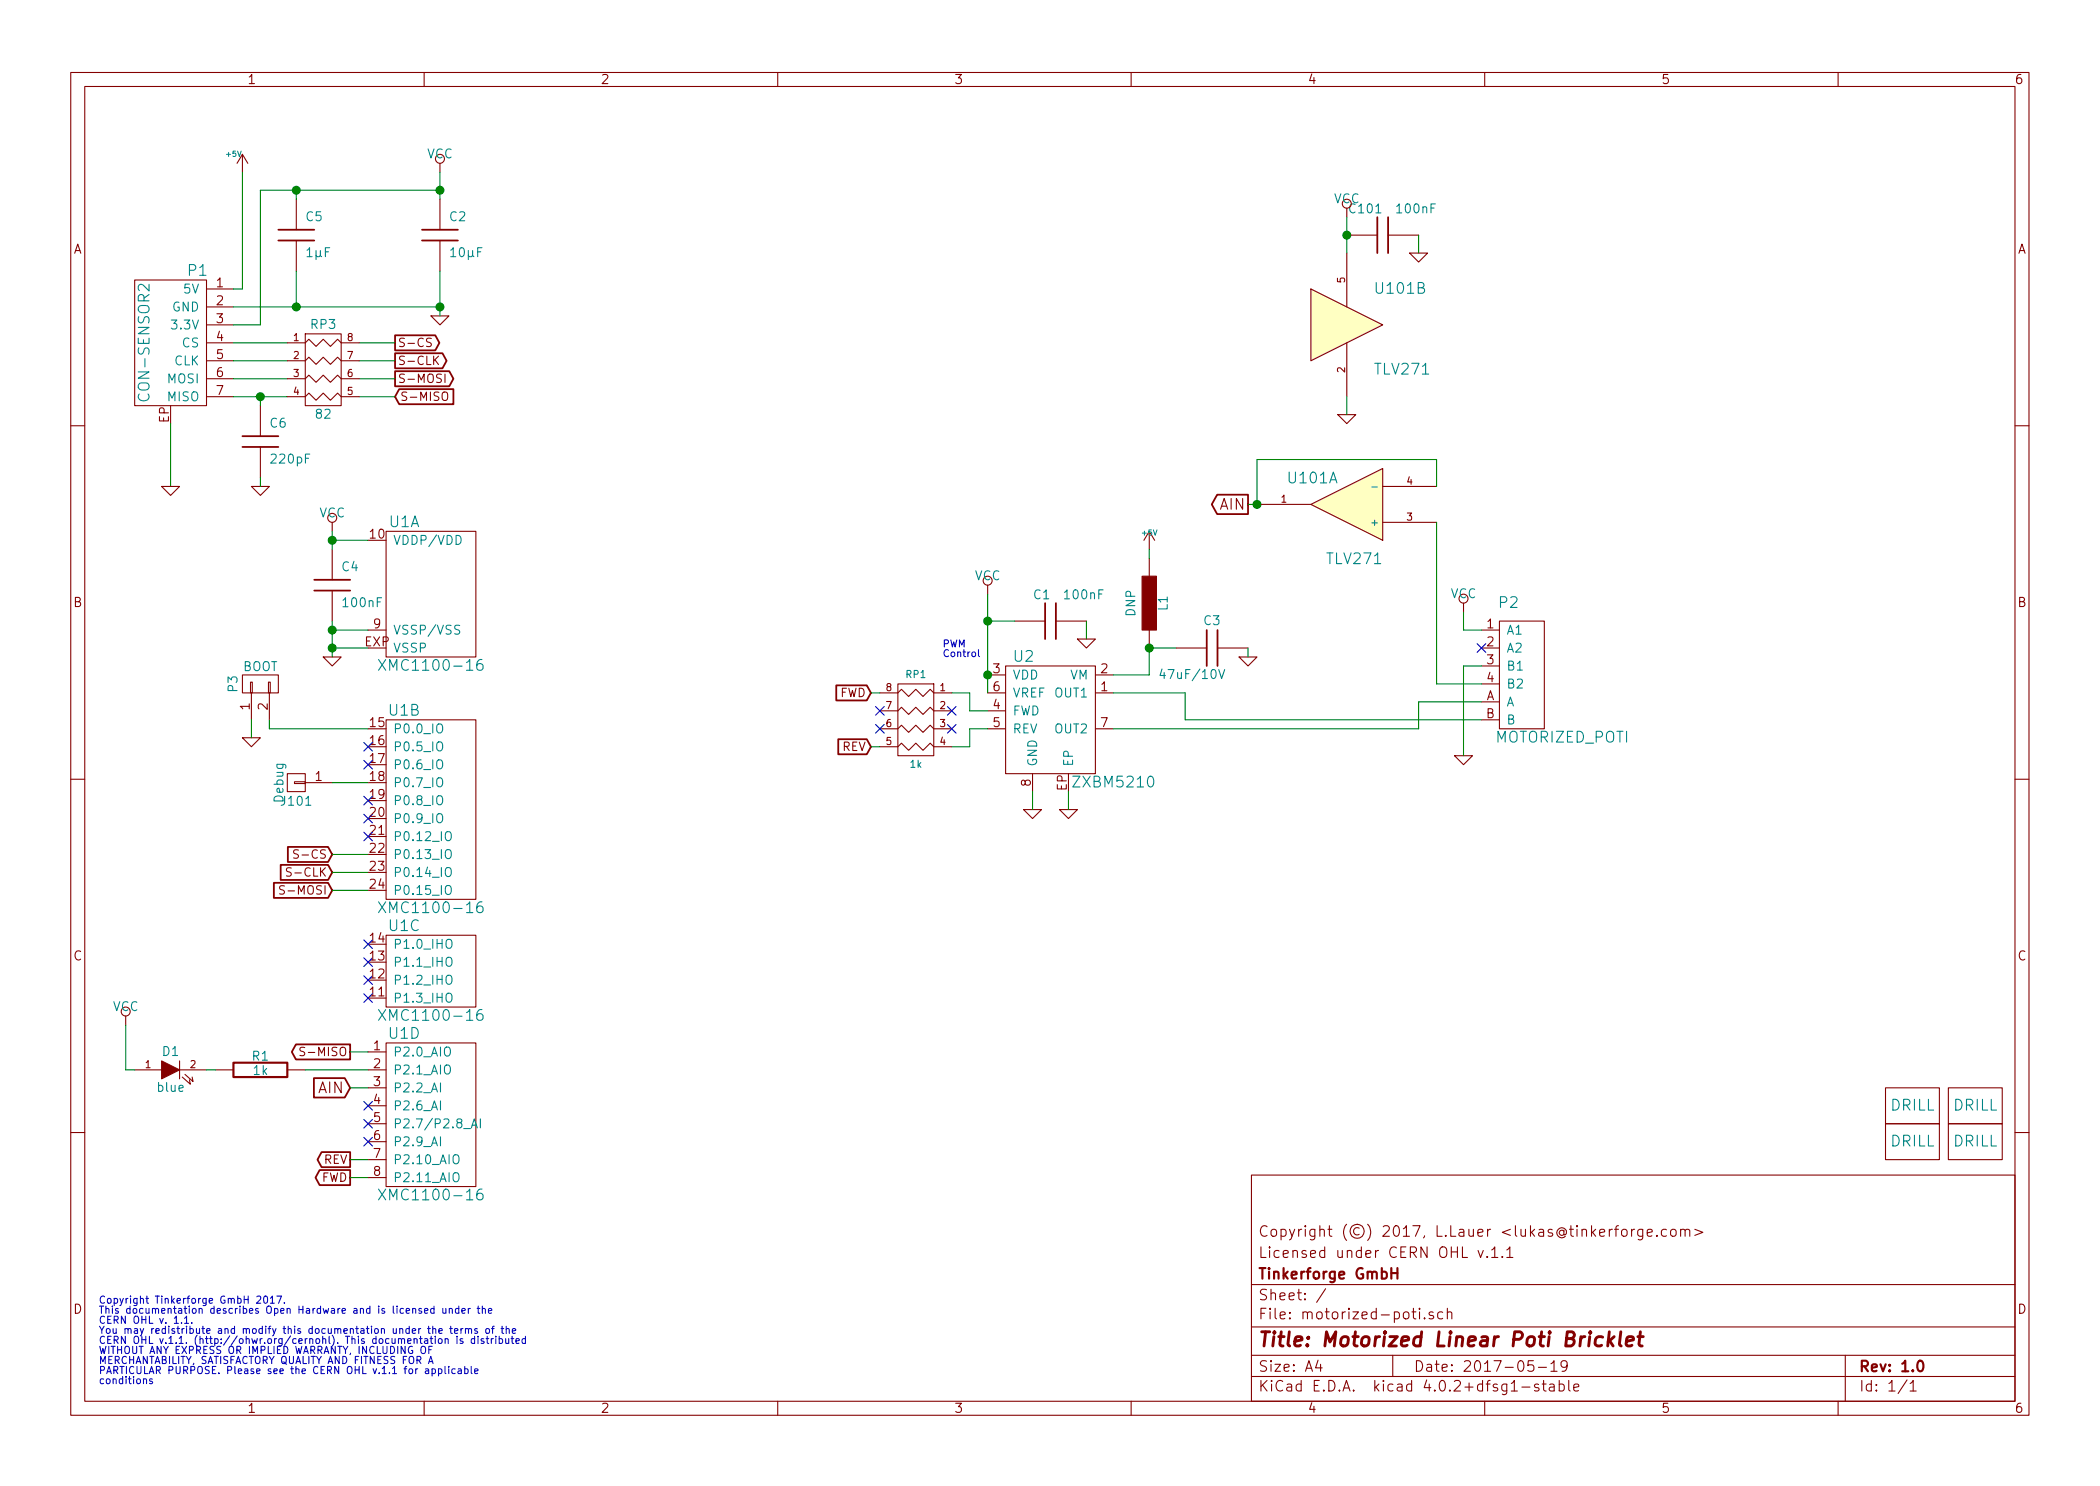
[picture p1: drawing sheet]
EESchema Schematic File Version 2
LIBS:tinkerforge
LIBS:power
LIBS:device
LIBS:transistors
LIBS:conn
LIBS:linear
LIBS:regul
LIBS:74xx
LIBS:cmos4000
LIBS:adc-dac
LIBS:memory
LIBS:xilinx
LIBS:microcontrollers
LIBS:dsp
LIBS:microchip
LIBS:analog_switches
LIBS:motorola
LIBS:texas
LIBS:intel
LIBS:audio
LIBS:interface
LIBS:digital-audio
LIBS:philips
LIBS:display
LIBS:cypress
LIBS:siliconi
LIBS:opto
LIBS:atmel
LIBS:contrib
LIBS:valves
LIBS:Zilog
LIBS:Xicor
LIBS:video
LIBS:ttl_ieee
LIBS:transf
LIBS:switches
LIBS:supertex
LIBS:stm32
LIBS:stm8
LIBS:silabs
LIBS:sensors
LIBS:rfcom
LIBS:relays
LIBS:references
LIBS:pspice
LIBS:Power_Management
LIBS:powerint
LIBS:Oscillators
LIBS:onsemi
LIBS:nxp_armmcu
LIBS:nordicsemi
LIBS:msp430
LIBS:motor_drivers
LIBS:microchip_pic32mcu
LIBS:microchip_pic18mcu
LIBS:microchip_pic16mcu
LIBS:microchip_pic12mcu
LIBS:microchip_pic10mcu
LIBS:microchip_dspic33dsc
LIBS:maxim
LIBS:logo
LIBS:Lattice
LIBS:ir
LIBS:hc11
LIBS:graphic
LIBS:gennum
LIBS:ftdi
LIBS:ESD_Protection
LIBS:elec-unifil
LIBS:diode
LIBS:dc-dc
LIBS:cmos_ieee
LIBS:brooktre
LIBS:analog_devices
LIBS:Altera
LIBS:actel
LIBS:ac-dc
LIBS:74xgxx
EELAYER 25 0
EELAYER END
$Descr A4 11693 8268
encoding utf-8
Sheet 1 1
Title "Motorized Linear Poti Bricklet"
Date "2017-05-19"
Rev "1.0"
Comp "Tinkerforge GmbH"
Comment1 "Licensed under CERN OHL v.1.1"
Comment2 "Copyright (©) 2017, L.Lauer <lukas@tinkerforge.com>"
Comment3 ""
Comment4 ""
$EndDescr
Text Notes 550  7700 0    40   ~ 0
Copyright Tinkerforge GmbH 2017.\nThis documentation describes Open Hardware and is licensed under the\nCERN OHL v. 1.1.\nYou may redistribute and modify this documentation under the terms of the\nCERN OHL v.1.1. (http://ohwr.org/cernohl). This documentation is distributed\nWITHOUT ANY EXPRESS OR IMPLIED WARRANTY, INCLUDING OF\nMERCHANTABILITY, SATISFACTORY QUALITY AND FITNESS FOR A\nPARTICULAR PURPOSE. Please see the CERN OHL v.1.1 for applicable\nconditions\n
$Comp
L DRILL U3
U 1 1
P 10650 6150
F 0 "U3" H 10700 6200 60  0001 C CNN
F 1 "DRILL" H 10650 6150 60  0000 C CNN
F 2 "kicad-libraries:DRILL_NP" H 10650 6150 60  0001 C CNN
F 3 "" H 10650 6150 60  0001 C CNN
	1    10650 6150
	1    0    0    -1  
$EndComp
$Comp
L DRILL U4
U 1 1
P 10650 6350
F 0 "U4" H 10700 6400 60  0001 C CNN
F 1 "DRILL" H 10650 6350 60  0000 C CNN
F 2 "kicad-libraries:DRILL_NP" H 10650 6350 60  0001 C CNN
F 3 "" H 10650 6350 60  0001 C CNN
	1    10650 6350
	1    0    0    -1  
$EndComp
$Comp
L DRILL U6
U 1 1
P 11000 6350
F 0 "U6" H 11050 6400 60  0001 C CNN
F 1 "DRILL" H 11000 6350 60  0000 C CNN
F 2 "kicad-libraries:DRILL_NP" H 11000 6350 60  0001 C CNN
F 3 "" H 11000 6350 60  0001 C CNN
	1    11000 6350
	1    0    0    -1  
$EndComp
$Comp
L DRILL U5
U 1 1
P 11000 6150
F 0 "U5" H 11050 6200 60  0001 C CNN
F 1 "DRILL" H 11000 6150 60  0000 C CNN
F 2 "kicad-libraries:DRILL_NP" H 11000 6150 60  0001 C CNN
F 3 "" H 11000 6150 60  0001 C CNN
	1    11000 6150
	1    0    0    -1  
$EndComp
$Comp
L GND #PWR109
U 1 1
P 2450 1750
F 0 "#PWR109" H 2450 1750 30  0001 C CNN
F 1 "GND" H 2450 1680 30  0001 C CNN
F 2 "" H 2450 1750 60  0001 C CNN
F 3 "" H 2450 1750 60  0001 C CNN
	1    2450 1750
	1    0    0    -1  
$EndComp
$Comp
L GND #PWR111
U 1 1
P 5750 4500
F 0 "#PWR111" H 5750 4500 30  0001 C CNN
F 1 "GND" H 5750 4430 30  0001 C CNN
F 2 "" H 5750 4500 60  0001 C CNN
F 3 "" H 5750 4500 60  0001 C CNN
	1    5750 4500
	1    0    0    -1  
$EndComp
$Comp
L GND #PWR112
U 1 1
P 5950 4500
F 0 "#PWR112" H 5950 4500 30  0001 C CNN
F 1 "GND" H 5950 4430 30  0001 C CNN
F 2 "" H 5950 4500 60  0001 C CNN
F 3 "" H 5950 4500 60  0001 C CNN
	1    5950 4500
	1    0    0    -1  
$EndComp
$Comp
L C C1
U 1 1
P 5850 3450
F 0 "C1" V 6000 3450 50  0000 L CNN
F 1 "100nF" V 6000 3150 50  0000 L CNN
F 2 "kicad-libraries:C0603E" H 5850 3450 60  0001 C CNN
F 3 "" H 5850 3450 60  0001 C CNN
	1    5850 3450
	0    -1   -1   0   
$EndComp
$Comp
L GND #PWR113
U 1 1
P 6050 3550
F 0 "#PWR113" H 6050 3550 30  0001 C CNN
F 1 "GND" H 6050 3480 30  0001 C CNN
F 2 "" H 6050 3550 60  0001 C CNN
F 3 "" H 6050 3550 60  0001 C CNN
	1    6050 3550
	1    0    0    -1  
$EndComp
$Comp
L +5V #PWR103
U 1 1
P 1350 950
F 0 "#PWR103" H 1350 1040 20  0001 C CNN
F 1 "+5V" H 1300 1050 30  0000 C CNN
F 2 "" H 1350 950 60  0000 C CNN
F 3 "" H 1350 950 60  0000 C CNN
	1    1350 950 
	1    0    0    -1  
$EndComp
$Comp
L +5V #PWR114
U 1 1
P 6400 3050
F 0 "#PWR114" H 6400 3140 20  0001 C CNN
F 1 "+5V" H 6400 3140 30  0000 C CNN
F 2 "" H 6400 3050 60  0000 C CNN
F 3 "" H 6400 3050 60  0000 C CNN
	1    6400 3050
	1    0    0    -1  
$EndComp
$Comp
L INDUCT L1
U 1 1
P 6400 3350
F 0 "L1" V 6480 3350 50  0000 C CNN
F 1 "DNP" V 6300 3350 50  0000 C CNN
F 2 "C0603E" H 6400 3350 60  0001 C CNN
F 3 "" H 6400 3350 60  0000 C CNN
	1    6400 3350
	1    0    0    -1  
$EndComp
$Comp
L C C3
U 1 1
P 6750 3600
F 0 "C3" V 6600 3550 50  0000 L CNN
F 1 "47uF/10V" V 6900 3300 50  0000 L CNN
F 2 "kicad-libraries:C1206" H 6750 3600 60  0001 C CNN
F 3 "" H 6750 3600 60  0001 C CNN
	1    6750 3600
	0    1    1    0   
$EndComp
$Comp
L GND #PWR115
U 1 1
P 6950 3650
F 0 "#PWR115" H 6950 3650 30  0001 C CNN
F 1 "GND" H 6950 3580 30  0001 C CNN
F 2 "" H 6950 3650 60  0001 C CNN
F 3 "" H 6950 3650 60  0001 C CNN
	1    6950 3650
	1    0    0    -1  
$EndComp
$Comp
L MOTORIZED_POTI P2
U 1 1
P 8350 3750
F 0 "P2" H 8400 4150 60  0000 C CNN
F 1 "MOTORIZED_POTI" H 8700 3400 60  0000 C CNN
F 2 "MOTORIZED_POTI" H 8350 3750 60  0001 C CNN
F 3 "" H 8350 3750 60  0000 C CNN
	1    8350 3750
	1    0    0    -1  
$EndComp
$Comp
L GND #PWR120
U 1 1
P 8150 4200
F 0 "#PWR120" H 8150 4200 30  0001 C CNN
F 1 "GND" H 8150 4130 30  0001 C CNN
F 2 "" H 8150 4200 60  0001 C CNN
F 3 "" H 8150 4200 60  0001 C CNN
	1    8150 4200
	1    0    0    -1  
$EndComp
Text GLabel 6950 2800 0    60   Output ~ 0
AIN
Text GLabel 1950 6050 0    60   Input ~ 0
AIN
NoConn ~ 8250 3600
Text Notes 5250 3650 0    39   ~ 0
PWM\nControl
$Comp
L CON-SENSOR2 P1
U 1 1
P 950 1900
F 0 "P1" H 800 2300 60  0000 C CNN
F 1 "CON-SENSOR2" V 1100 1900 60  0000 C CNN
F 2 "CON-SENSOR2" H 1050 1750 60  0001 C CNN
F 3 "" H 1050 1750 60  0000 C CNN
	1    950  1900
	-1   0    0    -1  
$EndComp
$Comp
L C C2
U 1 1
P 2450 1300
F 0 "C2" H 2500 1400 50  0000 L CNN
F 1 "10µF" H 2500 1200 50  0000 L CNN
F 2 "C0805" H 2450 1300 60  0001 C CNN
F 3 "" H 2450 1300 60  0000 C CNN
	1    2450 1300
	1    0    0    -1  
$EndComp
$Comp
L C C5
U 1 1
P 1650 1300
F 0 "C5" H 1700 1400 50  0000 L CNN
F 1 "1µF" H 1700 1200 50  0000 L CNN
F 2 "C0603F" H 1650 1300 60  0001 C CNN
F 3 "" H 1650 1300 60  0000 C CNN
	1    1650 1300
	1    0    0    -1  
$EndComp
$Comp
L VCC #PWR108
U 1 1
P 2450 950
F 0 "#PWR108" H 2450 800 50  0001 C CNN
F 1 "VCC" H 2450 1050 50  0000 C CNN
F 2 "" H 2450 950 50  0000 C CNN
F 3 "" H 2450 950 50  0000 C CNN
	1    2450 950 
	1    0    0    -1  
$EndComp
Text GLabel 2200 1900 2    47   Output ~ 0
S-CS
Text GLabel 2200 2000 2    47   Output ~ 0
S-CLK
Text GLabel 2200 2100 2    47   Output ~ 0
S-MOSI
Text GLabel 2200 2200 2    47   Input ~ 0
S-MISO
$Comp
L GND #PWR105
U 1 1
P 1450 2700
F 0 "#PWR105" H 1450 2700 30  0001 C CNN
F 1 "GND" H 1450 2630 30  0001 C CNN
F 2 "" H 1450 2700 60  0001 C CNN
F 3 "" H 1450 2700 60  0001 C CNN
	1    1450 2700
	1    0    0    -1  
$EndComp
Text GLabel 1850 4750 0    47   Input ~ 0
S-CS
Text GLabel 1850 4850 0    47   Input ~ 0
S-CLK
Text GLabel 1850 4950 0    47   Input ~ 0
S-MOSI
Text GLabel 1950 5850 0    47   Output ~ 0
S-MISO
$Comp
L CONN_01X02 P3
U 1 1
P 1450 3800
F 0 "P3" H 1450 3950 50  0000 C CNN
F 1 "BOOT" V 1550 3800 50  0000 C CNN
F 2 "kicad-libraries:SolderJumper" H 1450 3700 50  0001 C CNN
F 3 "" H 1450 3700 50  0000 C CNN
	1    1450 3800
	0    -1   -1   0   
$EndComp
$Comp
L LED D1
U 1 1
P 950 5950
F 0 "D1" H 950 6050 50  0000 C CNN
F 1 "blue" H 950 5850 50  0000 C CNN
F 2 "D0603F" H 950 5950 50  0001 C CNN
F 3 "" H 950 5950 50  0000 C CNN
	1    950  5950
	1    0    0    -1  
$EndComp
$Comp
L VCC #PWR101
U 1 1
P 700 5700
F 0 "#PWR101" H 700 5550 50  0001 C CNN
F 1 "VCC" H 700 5800 50  0000 C CNN
F 2 "" H 700 5700 50  0000 C CNN
F 3 "" H 700 5700 50  0000 C CNN
	1    700  5700
	1    0    0    -1  
$EndComp
$Comp
L C C4
U 1 1
P 1850 3250
F 0 "C4" H 1900 3350 50  0000 L CNN
F 1 "100nF" H 1900 3150 50  0000 L CNN
F 2 "C0603F" H 1850 3250 60  0001 C CNN
F 3 "" H 1850 3250 60  0000 C CNN
	1    1850 3250
	1    0    0    -1  
$EndComp
$Comp
L VCC #PWR106
U 1 1
P 1850 2950
F 0 "#PWR106" H 1850 2800 50  0001 C CNN
F 1 "VCC" H 1850 3050 50  0000 C CNN
F 2 "" H 1850 2950 50  0000 C CNN
F 3 "" H 1850 2950 50  0000 C CNN
	1    1850 2950
	1    0    0    -1  
$EndComp
$Comp
L VCC #PWR110
U 1 1
P 5500 3300
F 0 "#PWR110" H 5500 3150 50  0001 C CNN
F 1 "VCC" H 5500 3400 50  0000 C CNN
F 2 "" H 5500 3300 50  0000 C CNN
F 3 "" H 5500 3300 50  0000 C CNN
	1    5500 3300
	1    0    0    -1  
$EndComp
$Comp
L VCC #PWR119
U 1 1
P 8150 3400
F 0 "#PWR119" H 8150 3250 50  0001 C CNN
F 1 "VCC" H 8150 3500 50  0000 C CNN
F 2 "" H 8150 3400 50  0000 C CNN
F 3 "" H 8150 3400 50  0000 C CNN
	1    8150 3400
	1    0    0    -1  
$EndComp
$Comp
L XMC1XXX24 U1
U 1 1
P 2400 3300
F 0 "U1" H 2250 3700 60  0000 C CNN
F 1 "XMC1100-16" H 2400 2900 60  0000 C CNN
F 2 "kicad-libraries:QFN24-4x4mm-0.5mm" H 2550 4050 60  0001 C CNN
F 3 "" H 2550 4050 60  0000 C CNN
	1    2400 3300
	1    0    0    -1  
$EndComp
$Comp
L XMC1XXX24 U1
U 2 1
P 2400 4500
F 0 "U1" H 2250 5050 60  0000 C CNN
F 1 "XMC1100-16" H 2400 3950 60  0000 C CNN
F 2 "kicad-libraries:QFN24-4x4mm-0.5mm" H 2550 5250 60  0001 C CNN
F 3 "" H 2550 5250 60  0000 C CNN
	2    2400 4500
	1    0    0    -1  
$EndComp
$Comp
L XMC1XXX24 U1
U 3 1
P 2400 5400
F 0 "U1" H 2250 5650 60  0000 C CNN
F 1 "XMC1100-16" H 2400 5150 60  0000 C CNN
F 2 "kicad-libraries:QFN24-4x4mm-0.5mm" H 2550 6150 60  0001 C CNN
F 3 "" H 2550 6150 60  0000 C CNN
	3    2400 5400
	1    0    0    -1  
$EndComp
$Comp
L XMC1XXX24 U1
U 4 1
P 2400 6200
F 0 "U1" H 2250 6650 60  0000 C CNN
F 1 "XMC1100-16" H 2400 5750 60  0000 C CNN
F 2 "kicad-libraries:QFN24-4x4mm-0.5mm" H 2550 6950 60  0001 C CNN
F 3 "" H 2550 6950 60  0000 C CNN
	4    2400 6200
	1    0    0    -1  
$EndComp
$Comp
L GND #PWR107
U 1 1
P 1850 3650
F 0 "#PWR107" H 1850 3650 30  0001 C CNN
F 1 "GND" H 1850 3580 30  0001 C CNN
F 2 "" H 1850 3650 60  0001 C CNN
F 3 "" H 1850 3650 60  0001 C CNN
	1    1850 3650
	1    0    0    -1  
$EndComp
NoConn ~ 2050 5550
NoConn ~ 2050 5450
NoConn ~ 2050 5350
NoConn ~ 2050 5250
NoConn ~ 2050 4650
NoConn ~ 2050 4550
NoConn ~ 2050 4450
NoConn ~ 2050 4250
NoConn ~ 2050 4150
$Comp
L GND #PWR104
U 1 1
P 1400 4100
F 0 "#PWR104" H 1400 4100 30  0001 C CNN
F 1 "GND" H 1400 4030 30  0001 C CNN
F 2 "" H 1400 4100 60  0001 C CNN
F 3 "" H 1400 4100 60  0001 C CNN
	1    1400 4100
	1    0    0    -1  
$EndComp
$Comp
L R_PACK4 RP1
U 1 1
P 5100 4200
F 0 "RP1" H 5100 4650 40  0000 C CNN
F 1 "1k" H 5100 4150 40  0000 C CNN
F 2 "4X0603" H 5100 4200 60  0001 C CNN
F 3 "" H 5100 4200 60  0000 C CNN
	1    5100 4200
	-1   0    0    -1  
$EndComp
$Comp
L ZXBM5210 U2
U 1 1
P 5850 3950
F 0 "U2" H 5700 4250 60  0000 C CNN
F 1 "ZXBM5210" H 6200 3550 60  0000 C CNN
F 2 "SO-8-EP" H 5850 3950 60  0001 C CNN
F 3 "" H 5850 3950 60  0000 C CNN
	1    5850 3950
	1    0    0    -1  
$EndComp
Text GLabel 4850 3850 0    47   Input ~ 0
FWD
Text GLabel 4850 4150 0    47   Input ~ 0
REV
Text GLabel 1950 6550 0    47   Output ~ 0
FWD
Text GLabel 1950 6450 0    47   Output ~ 0
REV
Wire Wire Line
	5750 4500 5750 4400
Wire Wire Line
	5950 4500 5950 4400
Wire Wire Line
	5650 3450 5500 3450
Wire Wire Line
	5500 3300 5500 3850
Connection ~ 5500 3450
Wire Wire Line
	6050 3550 6050 3450
Wire Wire Line
	6200 3750 6400 3750
Wire Wire Line
	6400 3750 6400 3600
Wire Wire Line
	6400 3100 6400 3050
Connection ~ 6400 3600
Wire Wire Line
	6950 3650 6950 3600
Wire Wire Line
	5400 3950 5500 3950
Wire Wire Line
	7900 4050 6200 4050
Wire Wire Line
	6600 3850 6600 4000
Wire Wire Line
	6600 3850 6200 3850
Wire Wire Line
	8150 3500 8250 3500
Wire Wire Line
	8150 3700 8250 3700
Connection ~ 5500 3750
Wire Wire Line
	1350 1600 1300 1600
Wire Wire Line
	1350 950  1350 1600
Wire Wire Line
	1450 1800 1300 1800
Wire Wire Line
	1450 1050 1450 1800
Wire Wire Line
	1300 1700 2450 1700
Wire Wire Line
	2450 1500 2450 1750
Wire Wire Line
	1650 1500 1650 1700
Connection ~ 1650 1700
Wire Wire Line
	1450 1050 2450 1050
Wire Wire Line
	2450 950  2450 1100
Connection ~ 2450 1700
Wire Wire Line
	1300 1900 1600 1900
Wire Wire Line
	1300 2000 1600 2000
Wire Wire Line
	1300 2100 1600 2100
Wire Wire Line
	1300 2200 1600 2200
Wire Wire Line
	2000 1900 2200 1900
Wire Wire Line
	2000 2000 2200 2000
Wire Wire Line
	2000 2100 2200 2100
Wire Wire Line
	2000 2200 2200 2200
Wire Wire Line
	950  2350 950  2700
Wire Wire Line
	8150 3500 8150 3400
Wire Wire Line
	8150 4200 8150 3700
Wire Wire Line
	2050 3500 1850 3500
Wire Wire Line
	1850 3450 1850 3650
Wire Wire Line
	1850 3050 1850 2950
Wire Wire Line
	1850 3000 2050 3000
Connection ~ 1850 3000
Connection ~ 1850 3500
Wire Wire Line
	2050 3600 1850 3600
Connection ~ 1850 3600
Wire Wire Line
	2050 5850 1950 5850
Wire Wire Line
	2050 4050 1500 4050
Wire Wire Line
	1500 4050 1500 4000
Wire Wire Line
	1400 4000 1400 4100
Wire Wire Line
	1950 6050 2050 6050
Wire Wire Line
	5500 4050 5400 4050
Wire Wire Line
	2050 6450 1950 6450
Wire Wire Line
	2050 6550 1950 6550
$Comp
L R R1
U 1 1
P 1450 5950
F 0 "R1" V 1530 5950 50  0000 C CNN
F 1 "1k" V 1450 5950 50  0000 C CNN
F 2 "R0603F" H 1450 5950 60  0001 C CNN
F 3 "" H 1450 5950 60  0000 C CNN
	1    1450 5950
	0    -1   -1   0   
$EndComp
Wire Wire Line
	5300 3850 5400 3850
Wire Wire Line
	5400 3850 5400 3950
Wire Wire Line
	5300 4150 5400 4150
Wire Wire Line
	5400 4150 5400 4050
Wire Wire Line
	4900 4150 4850 4150
Wire Wire Line
	4900 3850 4850 3850
NoConn ~ 4900 3950
NoConn ~ 4900 4050
NoConn ~ 5300 4050
NoConn ~ 5300 3950
Connection ~ 2450 1050
Wire Wire Line
	1650 1100 1650 1050
Connection ~ 1650 1050
$Comp
L R_PACK4 RP3
U 1 1
P 1800 2250
F 0 "RP3" H 1800 2700 50  0000 C CNN
F 1 "82" H 1800 2200 50  0000 C CNN
F 2 "4X0402" H 1800 2250 50  0001 C CNN
F 3 "" H 1800 2250 50  0000 C CNN
	1    1800 2250
	1    0    0    -1  
$EndComp
$Comp
L C C6
U 1 1
P 1450 2450
F 0 "C6" H 1500 2550 50  0000 L CNN
F 1 "220pF" H 1500 2350 50  0000 L CNN
F 2 "C0402E" H 1450 2450 60  0001 C CNN
F 3 "" H 1450 2450 60  0000 C CNN
	1    1450 2450
	1    0    0    -1  
$EndComp
$Comp
L GND #PWR102
U 1 1
P 950 2700
F 0 "#PWR102" H 950 2700 30  0001 C CNN
F 1 "GND" H 950 2630 30  0001 C CNN
F 2 "" H 950 2700 60  0001 C CNN
F 3 "" H 950 2700 60  0001 C CNN
	1    950  2700
	1    0    0    -1  
$EndComp
Wire Wire Line
	1450 2700 1450 2650
Wire Wire Line
	1450 2250 1450 2200
Connection ~ 1450 2200
Wire Wire Line
	1850 4750 2050 4750
Wire Wire Line
	1850 4850 2050 4850
Wire Wire Line
	1850 4950 2050 4950
NoConn ~ 2050 6350
NoConn ~ 2050 6150
NoConn ~ 2050 6250
Wire Wire Line
	2050 5950 1700 5950
Wire Wire Line
	1200 5950 1150 5950
Wire Wire Line
	750  5950 700  5950
Wire Wire Line
	700  5950 700  5700
Wire Wire Line
	6400 3600 6550 3600
Wire Wire Line
	8250 3900 7900 3900
Wire Wire Line
	7900 3900 7900 4050
Wire Wire Line
	6600 4000 8250 4000
$Comp
L CONN_01X01 J101
U 1 1
P 1650 4350
F 0 "J101" H 1650 4450 50  0000 C CNN
F 1 "Debug" V 1750 4350 50  0000 C CNN
F 2 "DEBUG_PAD" H 1650 4350 50  0001 C CNN
F 3 "" H 1650 4350 50  0001 C CNN
	1    1650 4350
	-1   0    0    1   
$EndComp
Wire Wire Line
	1850 4350 2050 4350
$Comp
L TLV271 U101
U 1 1
P 7500 2800
F 0 "U101" H 7550 2650 60  0000 L CNN
F 1 "TLV271" H 7300 3100 60  0000 L CNN
F 2 "kicad-libraries:SOT23-5" H 7500 2800 60  0001 C CNN
F 3 "" H 7500 2800 60  0000 C CNN
	1    7500 2800
	-1   0    0    1   
$EndComp
$Comp
L TLV271 U101
U 2 1
P 7500 1800
F 0 "U101" H 7650 2000 60  0000 L CNN
F 1 "TLV271" H 7650 1550 60  0000 L CNN
F 2 "kicad-libraries:SOT23-5" H 7500 1800 60  0001 C CNN
F 3 "" H 7500 1800 60  0000 C CNN
	2    7500 1800
	1    0    0    -1  
$EndComp
$Comp
L C C101
U 1 1
P 7700 1300
F 0 "C101" V 7850 1300 50  0000 L CNN
F 1 "100nF" V 7850 1000 50  0000 L CNN
F 2 "kicad-libraries:C0603E" H 7700 1300 60  0001 C CNN
F 3 "" H 7700 1300 60  0001 C CNN
	1    7700 1300
	0    -1   -1   0   
$EndComp
$Comp
L VCC #PWR116
U 1 1
P 7500 1200
F 0 "#PWR116" H 7500 1050 50  0001 C CNN
F 1 "VCC" H 7500 1300 50  0000 C CNN
F 2 "" H 7500 1200 50  0000 C CNN
F 3 "" H 7500 1200 50  0000 C CNN
	1    7500 1200
	1    0    0    -1  
$EndComp
$Comp
L GND #PWR118
U 1 1
P 7900 1400
F 0 "#PWR118" H 7900 1400 30  0001 C CNN
F 1 "GND" H 7900 1330 30  0001 C CNN
F 2 "" H 7900 1400 60  0001 C CNN
F 3 "" H 7900 1400 60  0001 C CNN
	1    7900 1400
	1    0    0    -1  
$EndComp
$Comp
L GND #PWR117
U 1 1
P 7500 2300
F 0 "#PWR117" H 7500 2300 30  0001 C CNN
F 1 "GND" H 7500 2230 30  0001 C CNN
F 2 "" H 7500 2300 60  0001 C CNN
F 3 "" H 7500 2300 60  0001 C CNN
	1    7500 2300
	1    0    0    -1  
$EndComp
Wire Wire Line
	6950 2800 7000 2800
Wire Wire Line
	8000 2900 8000 3800
Wire Wire Line
	8000 3800 8250 3800
Wire Wire Line
	8000 2700 8000 2550
Wire Wire Line
	8000 2550 7000 2550
Wire Wire Line
	7000 2550 7000 2800
Connection ~ 7000 2800
Wire Wire Line
	7500 2300 7500 2200
Wire Wire Line
	7500 1200 7500 1400
Connection ~ 7500 1300
Wire Wire Line
	7900 1400 7900 1300
$EndSCHEMATC
